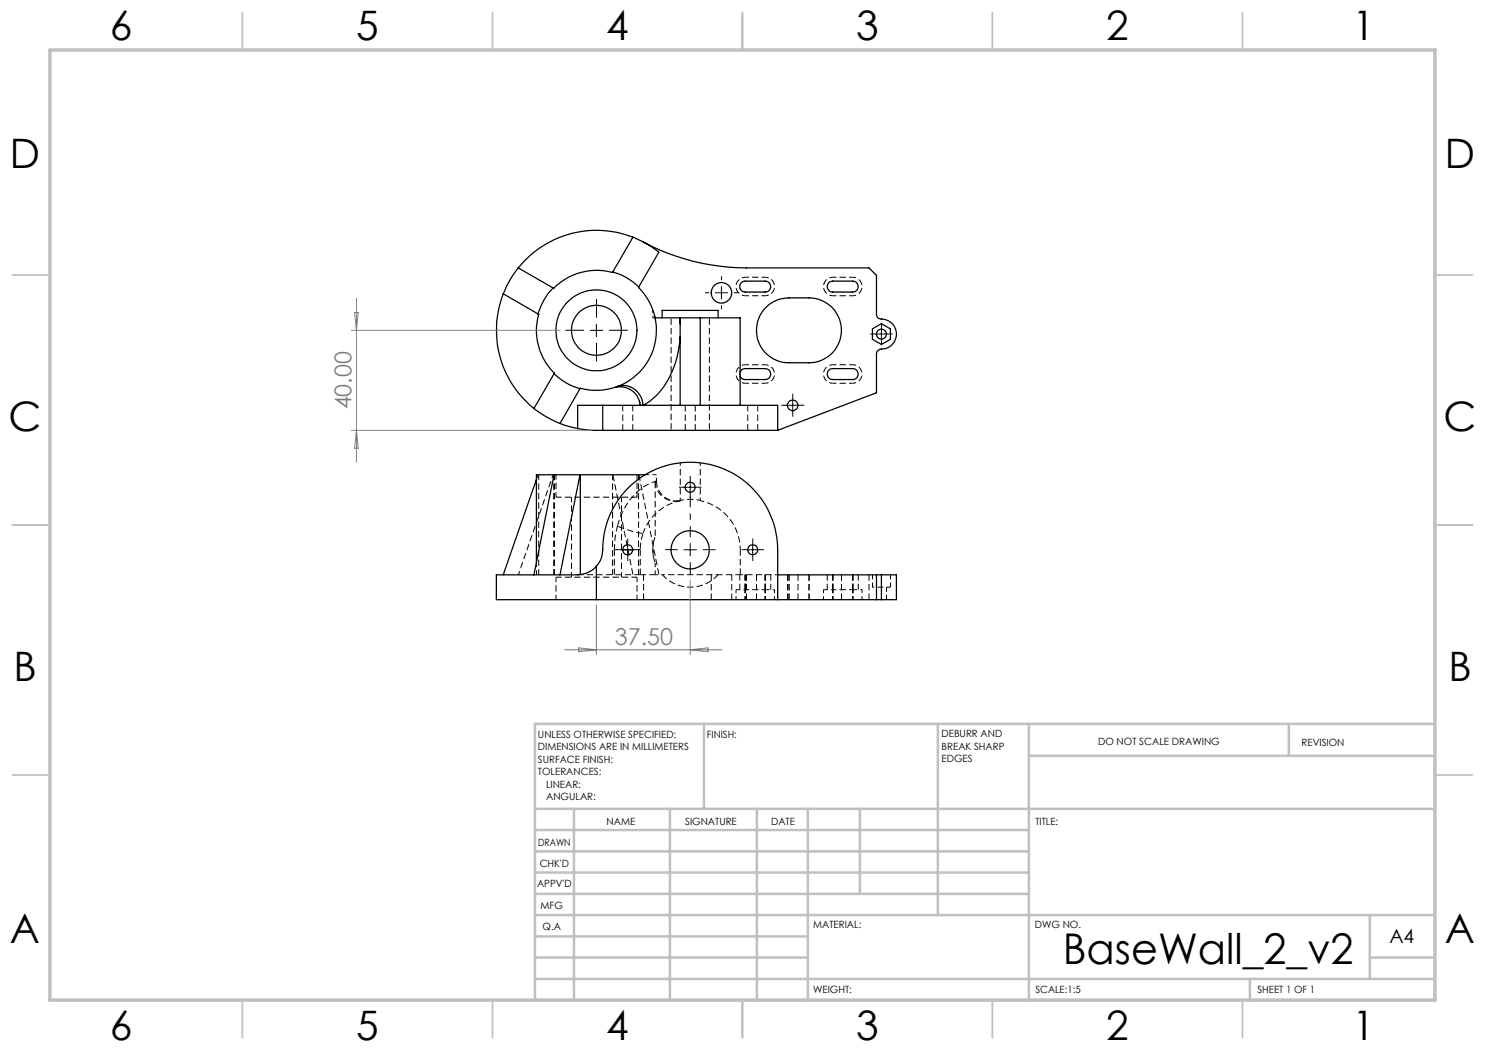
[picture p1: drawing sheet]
<svg xmlns="http://www.w3.org/2000/svg" width="297mm" height="210mm" viewBox="0 0 297 210" stroke-linecap="round" stroke-linejoin="round" font-family="sans-serif">
<path d="M128.1 81.1l-.2-.9M107.3 112.5v2.4M131 112.6v2.3M143.6 114.9h4.4" fill="none" stroke="#000" stroke-width=".2" stroke-dasharray="1.3 .6" stroke-dashoffset=".4" stroke-linecap="butt"/>
<g fill="none" stroke="#000" stroke-width=".2" stroke-dasharray="1.3 .6" stroke-linecap="butt">
<path d="M122.9 77.5h.1M123.1 77.4l-.2 .1M130.6 63.6h.4M122.6 94.9l4 20M124.6 81.1v5M126.6 86.1v-5M131 96.3a4 4 0 0 0 4.9 3.9M137.1 81.1v5M139.1 86.1v-5M149.6 81.1v5M151.6 86.1v-5M122.9 114.9v-5"/>
<path d="M123.5 105.2a12.2 12.2 0 0 1 7-8.7l.8-.3-.3 .1M128.1 114.9v-5M128.7 119.9v-5M130.6 109l.1-.5M130.7 111.2l-.1-.3M131.8 114.9l-4-20M135.8 100.2l.3-.1M142.3 114.9v5M143.6 114.9a7.5 7.5 0 0 1-11.1 0M146.4 119.9v-5M148 114.9h.1M148.1 109.9v5"/>
<path d="M149.3 119.9v-5M151.3 114.9v5M157.5 114.9v5M157.8 119.9v-5M159.6 119.9v-5M161.8 119.9v-5M168.3 119.9v-5M173.8 114.9v5"/>
</g>
<path d="M130.6 62.1v1.5M131 63.6l-.4-1.5M124.6 109.9h-1.7M128.1 109.9h-1.5M143.6 114.9h-11.1" fill="none" stroke="#000" stroke-width=".2" stroke-dasharray="1.3 .6" stroke-dashoffset=".8" stroke-linecap="butt"/>
<g fill="none" stroke="#000" stroke-width=".2" stroke-dasharray="1.3 .6" stroke-dashoffset=".5" stroke-linecap="butt">
<path d="M149.1 55.5h4M153.1 59.2h-4M166.6 55.5h4M170.6 59.2h-4M148.1 74.3v1M149.1 73h4M153.1 76.7h-4M166.6 73h4M170.6 76.7h-4M107.6 94.9l-.3 1M129 94.9h2.3M103.7 114.9l6.9-20"/>
<path d="M136.1 100.1a10.1 10.1 0 0 1 4 0M140.1 100.1a10 10 0 0 1 8 9.8M153.1 117.9h-4M170.6 117.9h-4"/>
</g>
<g fill="none" stroke="#000" stroke-width=".2" stroke-dasharray="1.3 .6" stroke-dashoffset=".6" stroke-linecap="butt">
<path d="M149.1 59.2a1.85 1.85 0 0 1-1.9-1.9 1.85 1.85 0 0 1 1.9-1.8M153.1 55.5a1.85 1.85 0 0 1 1.8 1.8 1.85 1.85 0 0 1-1.8 1.9M166.6 59.2a1.85 1.85 0 0 1-1.9-1.9 1.85 1.85 0 0 1 1.9-1.8M170.6 55.5a1.85 1.85 0 0 1 1.8 1.8 1.85 1.85 0 0 1-1.8 1.9M149.1 76.7a1.85 1.85 0 0 1-1.9-1.9 1.85 1.85 0 0 1 1.9-1.8M153.1 73a1.85 1.85 0 0 1 1.8 1.8 1.85 1.85 0 0 1-1.8 1.9M166.6 76.7a1.85 1.85 0 0 1-1.9-1.9 1.85 1.85 0 0 1 1.9-1.8M170.6 73a1.85 1.85 0 0 1 1.8 1.8 1.85 1.85 0 0 1-1.8 1.9M131.3 96.2v-1.3M147.2 117.9v2M149.1 117.9v2M153.1 117.9v2"/>
<path d="M154.9 119.9v-2M164.7 117.9v2M166.6 117.9v2M170.6 117.9v2M172.4 119.9v-2"/>
</g>
<path d="M134.2 63.6v22.5M131 96.3v11M141.9 86.1v-22.5M128.1 109.9l.1-1.7 .4-1.6" fill="none" stroke="#000" stroke-width=".2" stroke-dasharray="1.3 .6" stroke-dashoffset="-.1" stroke-linecap="butt"/>
<g fill="none" stroke="#000" stroke-width=".25">
<path d="M100.6 58.8l7 4M100.6 58.8a20.1 20.1 0 0 0 6.2 22.9M103.6 53.6a21.3 21.3 0 0 0-3 5.2M103.6 53.6l7 4M110.6 57.6a12.3 12.3 0 0 0-3 5.2M122.6 54.4l-.1 .1a12.1 12.1 0 0 0-11.8 3.2l-.1-.1M122.6 54.4a11.8 11.8 0 0 1 5.1 3M126.6 47.4l2.1 1M126.6 47.4l-4 7M126.6 47.4a20 20 0 0 0-23 6.2M127.7 57.4a12.1 12.1 0 0 1 2 14.6 12.1 12.1 0 0 1-13.6 5.6l-.1 .1M128.7 48.4l1.6 .9 1.5 1.1-4.1 7"/>
<path d="M128.7 48.4a43.7 43.7 0 0 0 20.6 5.2h24.5l1.5 1.5v7.7a1.11 1.11 0 0 0 1.4 1 3 3 0 0 1 2.6 3.3 3 3 0 0 1-3.2 2.7l-.4 .2-.4 .6v8l-19.8 7.5M148.1 56.7l.4-.4 .5-.1h4a1.09 1.09 0 0 1 1.1 1.1 1.09 1.09 0 0 1-1.1 1.1h-4a1.09 1.09 0 0 1-.9-.6 1.09 1.09 0 0 1 0-1.1zM165.8 56.5l.7-.3h4a1.09 1.09 0 0 1 1.1 1.1 1.09 1.09 0 0 1-1.1 1.1h-4a1.1 1.1 0 0 1-1-.7 1.1 1.1 0 0 1 .3-1.2zM107.6 62.8l.1 .1a12 12 0 0 0 3.2 11.7l-.1 .1M110.8 74.7a12.3 12.3 0 0 0 5.2 3M110.8 74.7l-4 7M116 77.7l-4 7M123 77.5a4 4 0 0 1 5 3.6M131 63.6h4.9M132.4 63.6v-1.5h11.2v1.5M135.9 63.6h.1M135.9 63.6l.1 1.2"/>
<path d="M136 63.6h4.1M136 67.3a17 17 0 0 1-6 12.9l-1.4 .9a4 4 0 0 0-5.1-3.8M136 63.6v17.5M140.1 63.6v17.5M140.1 63.6h7.9v17.5M148 74.4a1.17 1.17 0 0 1 1-.7h4a1.09 1.09 0 0 1 1.1 1.1 1.09 1.09 0 0 1-1.1 1.1h-4a1.17 1.17 0 0 1-1-.6M153.1 61.6a6.6 6.6 0 0 1 4.7-2h4a6.5 6.5 0 0 1 6.5 6.5 6.5 6.5 0 0 1-6.5 6.5h-4a6.5 6.5 0 0 1-6-4 6.5 6.5 0 0 1 1.3-7zM165.6 74.2l.4-.4 .5-.1h4a1.09 1.09 0 0 1 1.1 1.1 1.09 1.09 0 0 1-1.1 1.1h-4a1.09 1.09 0 0 1-.9-.6 1.09 1.09 0 0 1 0-1.1zM174.5 65.8l1.8-1.1 1.8 1.1v2.1l-1.8 1-1.8-1zM106.8 81.7a20.6 20.6 0 0 0 5.2 3M107.3 95.9l-6.7 19.1M110.8 95h5.2"/>
<path d="M110.8 95l-4 20M110.8 95h-3.5v17.5M112 84.7l3.5 1M115.5 85.7l2.5 .3 2.5 .1M116 95l-4 20M116 95h.1M116.1 95h12.9M116.1 95v19.9M120.5 86.1h35M120.5 81.1h15.5M120.5 81.1h-5v4.6M120.5 81.1v5"/>
<path d="M136 81.1h4.1M140.1 81.1h15.4v5M106.8 115h-7.5v4.9h20M106.8 115h5.2M119.3 113.3a5.5 5.5 0 0 0 1.3-4.4 17.5 17.5 0 0 1 18-16.4 17.5 17.5 0 0 1 16.9 17.5v9.9M119.3 113.3a6.4 6.4 0 0 1-5.6 1.7h-1.7M119.3 119.9h56M119.3 113.3v6.6M124.5 110h2M155.5 115h19.8M175.3 115h1M175.3 119.9h1"/>
<path d="M175.3 115v4.9M176.3 115h3v4.9h-3M176.3 115v4.9"/>
<circle cx="144.3" cy="58.6" r="2.05"/>
<circle cx="119.3" cy="66.1" r="5"/>
<circle cx="119.3" cy="66.1" r="8.1"/>
<circle cx="176.3" cy="66.8" r=".99"/>
<circle cx="138" cy="97.4" r="1"/>
<circle cx="158.5" cy="81.1" r="1.06"/>
<circle cx="125.5" cy="110" r="1.01"/>
<circle cx="138" cy="110" r="3.8"/>
<circle cx="150.5" cy="110" r="1"/>
</g>
<path d="M136.1 100.1h.1" fill="none" stroke="#000" stroke-width=".2" stroke-dasharray="1.3 .6"/>
<path d="M128.6 106.6a11.6 11.6 0 0 1-5.1-1.4M131 112.6a7.5 7.5 0 0 1 0-5.3" fill="none" stroke="#000" stroke-width=".2" stroke-dasharray="1.3 .6" stroke-dashoffset="-.2" stroke-linecap="butt"/>
<path d="M140.1 92.6v7.5M131 114.9h1.5M136.1 100.1v-7.6M148.1 114.9h7.5" fill="none" stroke="#000" stroke-width=".2" stroke-dasharray="1.3 .6" stroke-dashoffset=".7" stroke-linecap="butt"/>
<path d="M111.2 94.9v4.5M114.3 99.4v16M127.4 99.4v-4.5M111.2 115.4v4.5M124.3 115.4v-16M127.4 119.9v-4.5M128.6 106.6a10 10 0 0 1 7.5-6.5M174.5 117.4v-2.5M176.3 117.4v-2.5M176.3 117.4v2.5M177.3 119.9v-2.5M178.1 117.4v-2.5" fill="none" stroke="#000" stroke-width=".2" stroke-dasharray="1.3 .6" stroke-dashoffset=".3" stroke-linecap="butt"/>
<path d="M115.6 114.9h12.5M131 114.9h-2.9M135.9 100.2a4 4 0 0 1-4.6-4M148 114.9v3M149.1 114.9v3M153.1 114.9v3M154.2 117.9v-3M165.5 114.9v3M166.6 114.9v3M170.6 114.9v3M171.7 117.9v-3" fill="none" stroke="#000" stroke-width=".2" stroke-dasharray="1.3 .6" stroke-dashoffset=".1" stroke-linecap="butt"/>
<path d="M107.7 94.9v20M110.7 94.9v20M110.9 94.9v20M111.2 99.4h16.2M122.5 94.9v20M127.7 94.9v20M122.9 109.9l.1-1.9 .5-2.8M127.4 115.4h-16.2" fill="none" stroke="#000" stroke-width=".2" stroke-dasharray="1.3 .6" stroke-dashoffset=".2" stroke-linecap="butt"/>
<path d="M130.6 109v1.9" fill="none" stroke="#000" stroke-width=".2" stroke-dasharray="1.3 .6" stroke-dashoffset="1" stroke-linecap="butt"/>
<path d="M149.1 117.9h-1.9M154.9 117.9h-1.8M166.6 117.9h-1.9M172.4 117.9h-1.8M174.5 117.4h1.8M176.3 117.4h1.8" fill="none" stroke="#000" stroke-width=".2" stroke-dasharray="1.3 .6" stroke-dashoffset=".9" stroke-linecap="butt"/>
<path d="M138.1 107.4v-8.2" fill="none" stroke="#000" stroke-width=".2" stroke-dasharray="15.2 1.3 1.3 1.3" stroke-dashoffset="13" stroke-linecap="butt"/>
<g fill="none" stroke="#000" stroke-width=".2" stroke-dasharray="15.2 1.3 1.3 1.3" stroke-linecap="butt">
<path d="M141.8 58.6h-.8M144.3 56.1v-.8M146.8 58.6h.8M116.8 66.1h-3.7M119.3 63.6v-3.8M119.3 68.6v3.7M121.8 66.1h3.8M144.3 61.1v.8M158.6 79.8v-1M175.1 66.8h-1M176.3 65.6v-1M176.3 68.1v1"/>
<path d="M177.6 66.8h1M136.8 97.4h-1M138.1 96.2v-1M138.1 98.7v1M139.3 97.4h1M157.3 81.1h-1M158.6 82.3v1.1M159.8 81.1h1.1M124.3 109.9h-1M125.6 108.7v-1M125.6 111.2v1M126.8 109.9h1"/>
<path d="M135.6 109.9h-2.6M138.1 112.4v2.6M140.6 109.9h2.5M149.3 109.9h-1M150.6 108.7v-1M150.6 111.2v1M151.8 109.9h1"/>
</g>
<g fill="none" stroke="#000" stroke-width=".2">
<path d="M143.1 58.6h2.4M144.3 57.3v2.5M118 66.1h2.5M119.3 64.8v2.5M158.5 79.8v2.5M175 66.8h2.5M176.3 65.6v2.5M136.8 97.5h2.5M138 96.2v2.5M157.3 81.1h2.5M124.3 110h2.5M125.5 108.7v2.5"/>
<path d="M136.8 110h2.5M138 108.7v2.5M149.3 110h2.5M150.5 108.7v2.5"/>
</g>
<path d="M71.3 59.7v32.7M70.3 66.1h41.7M70.9 62.5h.7l-.3 3.6zM70.3 86.1h48M71.3 86.1l.3 3.5h-.7zM138 116v14.9M112.9 130h31.5M115.7 129.6l3.6 .4-3.6 .3zM119.3 121v9.9M138 130l3.6-.4v.7z" fill="none" stroke="#808080" stroke-width=".2"/>
<g fill="none" stroke="#c0c0c0" stroke-width=".35">
<path d="M48.5 2.5v7.5M98.5 2.5v7.5M148.5 2.5v7.5M198.5 2.5v7.5M248.5 2.5v7.5M2.5 55h7.5M287 55h7.5M2.5 105h7.5M287 105h7.5M2.5 155h7.5M287 155h7.5M48.5 200v7.5"/>
<path d="M98.5 200v7.5M148.5 200v7.5M198.5 200v7.5M248.5 200v7.5"/>
</g>
<g fill="none" stroke="#c0c0c0" stroke-width=".5">
<path d="M140.8 144.8v17M187.6 144.8v38.2M205.8 144.8v55.2M205.8 151.2h81.2M257.8 144.8v6.4M287 144.8h-180v55.2M107 161.8h180M107 178.8h98.8M107 174.5h98.8M107 170.3h98.8M107 166h98.8M114.8 161.8v38.2"/>
<path d="M134 161.8v38.2M151.4 161.8v38.2M161.6 161.8v38.2M172 161.8v17M107 195.8h180M107 191.5h54.6M107 187.3h54.6M107 183h180M250 195.8v4.2M274 191.5h13M274 183v12.8"/>
</g>
<path d="M10 10h277v190h-277z" fill="none" stroke="#c0c0c0" stroke-width=".7"/>
<text font-size="8.5" x="212.6" y="192.7">BaseWall_2_v2</text>
<g font-size="8.1">
<text x="22" y="8">6</text>
<text x="71.2" y="8">5</text>
<text x="121.2" y="8">4</text>
<text x="171.3" y="8">3</text>
<text x="221.3" y="8">2</text>
<text x="270.5" y="8">1</text>
<text x="2" y="33.6">D</text>
<text x="289" y="33.6">D</text>
<text x="1.7" y="86.1">C</text>
<text x="288.7" y="86.1">C</text>
<text x="2.7" y="136.1">B</text>
<text x="289.7" y="136.1">B</text>
<text x="2" y="188.6">A</text>
<text x="289" y="188.6">A</text>
<text x="22" y="208">6</text>
<text x="71.2" y="208">5</text>
<text x="121.2" y="208">4</text>
<text x="171.3" y="208">3</text>
<text x="221.3" y="208">2</text>
<text x="270.5" y="208">1</text>
</g>
<g font-size="4.7" fill="#808080">
<text x="70.3" y="81.9" transform="rotate(-90 70.3 81.9)">40.00</text>
<text x="123" y="128.9">37.50</text>
</g>
<text font-size="3.9" x="277.9" y="188.5">A4</text>
<g font-size="2">
<text x="107.6" y="147.6">UNLESS OTHERWISE SPECIFIED:</text>
<text x="141.4" y="147.6">FINISH:</text>
<text x="188.3" y="147.5">DEBURR AND</text>
<text x="188.3" y="150">BREAK SHARP</text>
<text x="219.6" y="149">DO NOT SCALE DRAWING</text>
<text x="260.3" y="149.2">REVISION</text>
<text x="107.6" y="150.1">DIMENSIONS ARE IN MILLIMETERS</text>
<text x="107.6" y="152.6">SURFACE FINISH:</text>
<text x="107.6" y="155.1">TOLERANCES:</text>
<text x="188.3" y="152.5">EDGES</text>
<text x="109.2" y="157.6">LINEAR:</text>
<text x="109.2" y="160.1">ANGULAR:</text>
<text x="121.3" y="165">NAME</text>
<text x="137" y="164.9">SIGNATURE</text>
<text x="154.2" y="164.9">DATE</text>
<text x="207.1" y="164.9">TITLE:</text>
<text x="107.6" y="169.1">DRAWN</text>
<text x="107.9" y="173.3">CHK'D</text>
<text x="107.4" y="177.4">APPV'D</text>
<text x="108.1" y="181.8">MFG</text>
<text x="108.5" y="186">Q.A</text>
<text x="162.6" y="185.5">MATERIAL:</text>
<text x="207" y="185.5">DWG NO.</text>
<text x="162.6" y="198.5">WEIGHT:</text>
<text x="207.1" y="198.6">SCALE:1:5</text>
<text x="251.5" y="198.6">SHEET 1 OF 1</text>
</g>
</svg>
